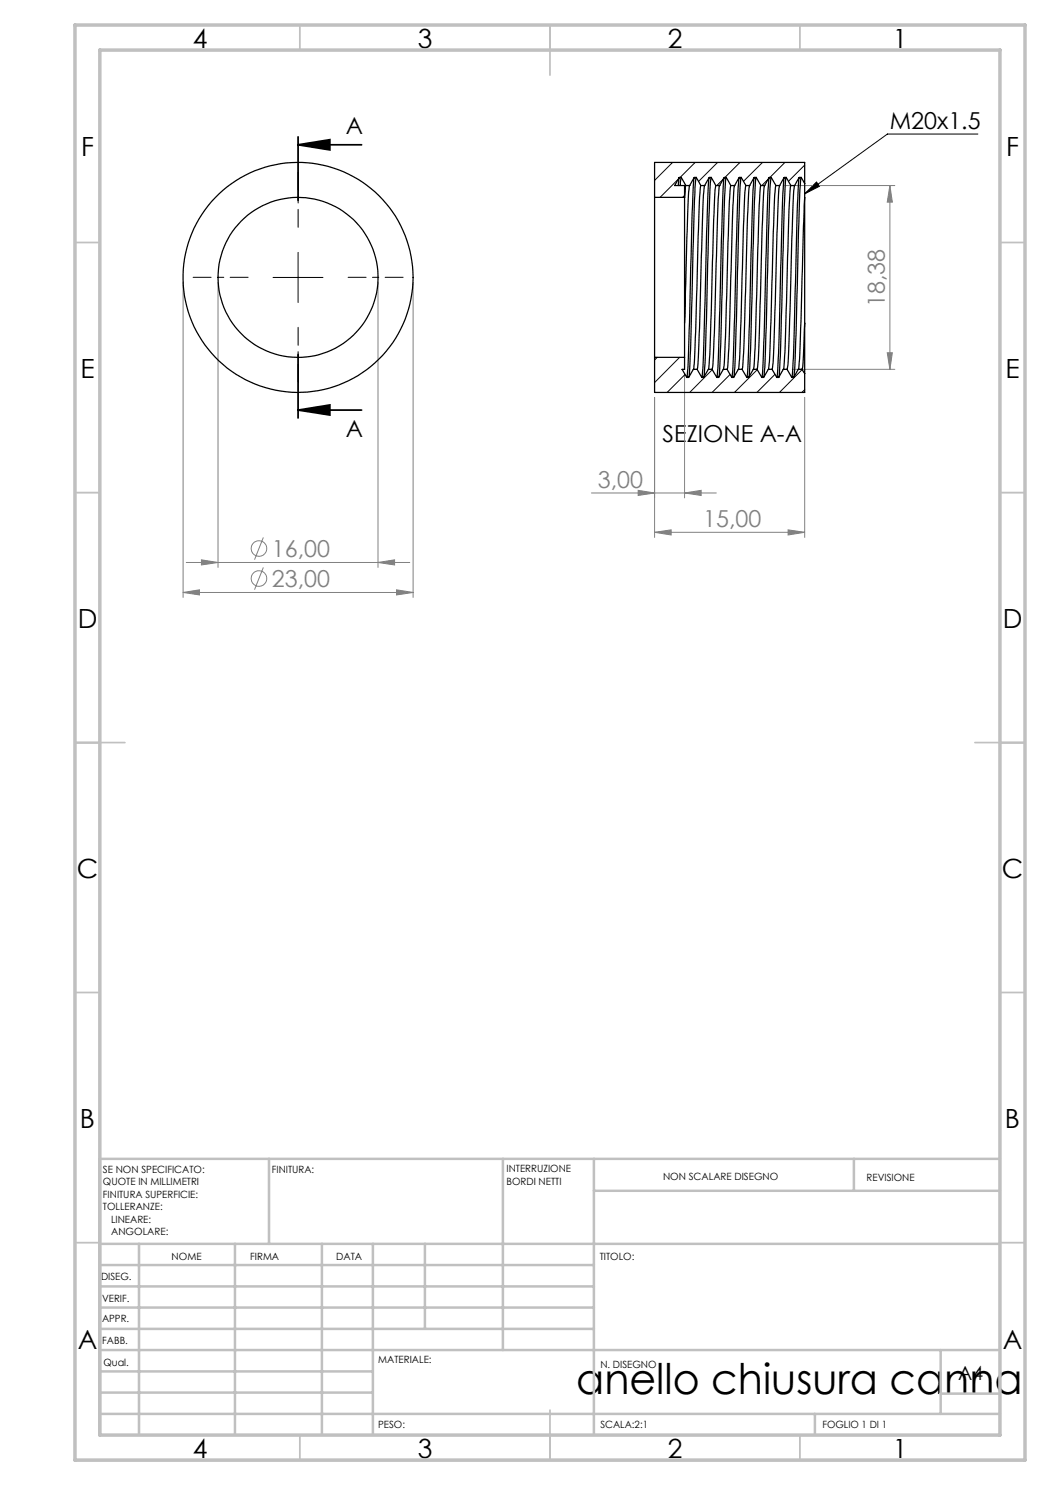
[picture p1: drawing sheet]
<svg xmlns="http://www.w3.org/2000/svg" width="210mm" height="297mm" viewBox="0 0 210 297" stroke-linecap="round" stroke-linejoin="round" font-family="sans-serif">
<g fill="none" stroke="#808080" stroke-width=".2">
<path d="M156.9 37.1h22.1M178 37.1l.5 3.3h-1.1zM178 37.1v36.8M36.6 56.5v63M43.6 56.5v57M75.6 56.5v57M82.6 56.5v63M130.9 79.5v28M136.9 74.9v24.7M158.4 73.9h20.6M160.9 79.5v28M177.4 70.6h1.1l-.5 3.3z"/>
<path d="M118.3 98.6h25M127.6 98.1l3.3 .5-3.3 .5zM136.9 98.6l3.3-.5v1zM36.6 118.5l3.3-.5v1zM36.6 118.5h46M37.3 112.5h44.7M40.3 112l3.3 .5-3.3 .5zM52.7 107.5l-1.8 4.4M52.7 113.5l-1.8 4.4M75.6 112.5l3.3-.5v1zM79.3 118l3.3 .5-3.3 .5zM130.9 106.5l3.3-.5v1z"/>
<path d="M130.9 106.5h30M157.6 106l3.3 .5-3.3 .5z"/>
<circle cx="51.8" cy="109.7" r="1.55"/>
<circle cx="51.8" cy="115.7" r="1.55"/>
</g>
<path d="M160.9 38.8l2.4-2.4 .6 .8zM195.6 26.8h-18.1l-16.6 12M54.6 55.5h10M59.6 50.5v10" fill="none" stroke="#000" stroke-width=".2"/>
<path d="M59.6 29l6.4-1.1v2.1zM59.6 29h12.7M59.6 27.4v12.7M59.6 70.9v12.7M59.6 82l6.4-1v2zM59.6 82h12.7" fill="none" stroke="#000" stroke-width=".35"/>
<path d="M49.6 55.5h-11M59.6 45.5v-11M69.6 55.5h11M59.6 65.5v11" fill="none" stroke="#000" stroke-width=".2" stroke-dasharray="15.2 1.3 1.3 1.3" stroke-dashoffset="11.6"/>
<g fill="none" stroke="#c0c0c0" stroke-width=".35">
<path d="M60 5v5M110 5v10M160 5v5M15 48.5h5M200 48.5h5M15 98.5h5M200 98.5h5M15 148.5h10M195 148.5h10M15 198.5h5M200 198.5h5M15 248.5h5"/>
<path d="M200 248.5h5M60 287v5M110 282v10M160 287v5"/>
</g>
<g fill="none" stroke="#c0c0c0" stroke-width=".5">
<path d="M53.8 231.8v17M100.6 231.8v38.2M118.8 231.8v55.2M118.8 238.2h81.2M170.8 231.8v6.4M200 231.8h-180v55.2M20 248.8h180M20 257.3h98.8M20 253h98.8M27.8 248.8v38.2M47 248.8v38.2M64.4 248.8v38.2"/>
<path d="M74.6 248.8v38.2M85 248.8v17M20 265.8h98.8M20 261.5h98.8M20 278.5h54.6M20 274.3h54.6M20 270h180M188.1 270v12.8M188.1 278.7h11.9M20 282.8h180M163 282.8v4.2"/>
</g>
<path d="M15 5h190v287h-190zM20 10h180v277h-180z" fill="none" stroke="#c0c0c0" stroke-width=".7"/>
<g fill="#000">
<path d="M160.9 38.8l2.4-2.4 .6 .8z"/>
<path d="M59.6 29l6.4-1.1v2.1zM59.6 82l6.4-1v2z"/>
</g>
<g fill="#808080">
<path d="M136.9 98.6l3.3-.5v1zM127.6 98.1l3.3 .5-3.3 .5z"/>
<path d="M40.3 112l3.3 .5-3.3 .5zM75.6 112.5l3.3-.5v1zM36.6 118.5l3.3-.5v1zM79.3 118l3.3 .5-3.3 .5zM130.9 106.5l3.3-.5v1zM157.6 106l3.3 .5-3.3 .5z"/>
<path d="M177.4 70.6h1.1l-.5 3.3zM178 37.1l.5 3.3h-1.1z"/>
</g>
<g fill="none" stroke="#000" stroke-width=".25">
<path d="M130.9 39.5v32M130.9 39.5h6M135.9 35.5h.3M135.9 35.5l-1 1.6h2v2.4M135.9 35.5l-.2 1.6M136.2 35.5l1 1.6M136.2 35.5l-.2 1.6M136.9 39.5v32M137.2 37.1l-.3 2.4M137.2 37.1h.7M137.9 37.1a459.5 459.5 0 0 0-.9 26l-.1 1.5M138.8 35.6l-.4 6.9-.4 17.3a187.9 187.9 0 0 1-.6 15.7"/>
<path d="M139.2 35.5l1 1.6M139.2 35.5a170.4 170.4 0 0 0-.6 16l-.5 18.5-.3 5.3M139.2 35.5h-.3l-1 1.6M140.2 37.1a435.3 435.3 0 0 0-1 25.1l-.3 9.2-.2 2.5M140.2 37.1h.7M140.9 37.1a100.9 100.9 0 0 0-.6 12.8l-.2 10.2a149.2 149.2 0 0 1-.7 13.8M141.8 35.6l-.5 10.8-.3 14.1a176.3 176.3 0 0 1-.6 15M142.2 35.5l1 1.6M142.2 35.5a279.1 279.1 0 0 0-.7 20.6l-.5 15.7-.2 3.5M142.2 35.5h-.3l-1 1.6M143.2 37.1l-.5 6.8-.7 27.1-.3 2.9M143.2 37.1h.7"/>
<path d="M143.9 37.1a189.8 189.8 0 0 0-.7 17l-.1 5.9a154.4 154.4 0 0 1-.7 13.9M144.8 35.6l-.3 5.5-.5 19.3a182.1 182.1 0 0 1-.6 15.1M145.2 35.5l1 1.6M145.2 35.5a587 587 0 0 0-.9 27.9l-.5 11.9M145.2 35.5h-.3l-1 1.6M146.2 37.1a421.7 421.7 0 0 0-1 25l-.3 10-.2 1.8M146.2 37.1h.7M146.9 37.1a173.4 173.4 0 0 0-.7 16.9l-.1 4.4a161.9 161.9 0 0 1-.7 15.5M147.8 35.6l-.3 5.4-.5 19.2a190.9 190.9 0 0 1-.6 15.3M148.2 35.5l1 1.6M148.2 35.5l-.3 4.3-.6 24.3-.5 11.2M148.2 35.5h-.4l-.9 1.6"/>
<path d="M149.2 37.1a170.4 170.4 0 0 0-.7 16.6l-.2 6.2a134.8 134.8 0 0 1-.6 14M149.2 37.1h.7M149.9 37.1a225.2 225.2 0 0 0-.7 19.7l-.2 2.9a131.4 131.4 0 0 1-.6 14.2M150.8 35.6l-.3 5.4-.5 20.7a152.1 152.1 0 0 1-.6 13.8M151.2 35.5l1 1.6M151.2 35.5a491.5 491.5 0 0 0-.9 27.8l-.2 6.9-.3 5.1M151.2 35.5h-.4l-.9 1.6M152.2 37.1l-.4 4-.4 16.4a219.3 219.3 0 0 1-.7 16.3v.1M152.2 37.1h.7M152.9 37.1a285.2 285.2 0 0 0-.8 21v1.5a145.4 145.4 0 0 1-.7 14.3M153.8 35.6l-.3 5.2-.5 20.7a157.9 157.9 0 0 1-.6 14M154.2 35.5l1 1.6"/>
<path d="M154.2 35.5a268.3 268.3 0 0 0-.7 20.4l-.4 14.8-.3 4.6M154.2 35.5h-.4l-.9 1.6M155.2 37.1a517.2 517.2 0 0 0-1 27.1l-.3 8.2-.2 1.5M155.2 37.1h.7M155.9 37.1l-.2 1.6-.3 7.9-.7 23.8-.3 3.5M156.8 35.6l-.3 5.1-.5 19.1a165.3 165.3 0 0 1-.6 15.7M157.2 35.5l1 1.6M157.2 35.5a254.1 254.1 0 0 0-.7 19.5l-.1 5a195.4 195.4 0 0 1-.6 15.3M157.2 35.5h-.4l-.9 1.6M158.2 37.1a109.8 109.8 0 0 0-.6 12.7l-.3 9.2a148.3 148.3 0 0 1-.6 14.9M158.2 37.1h.7M158.9 37.1a201.7 201.7 0 0 0-.7 17.9l-.2 5.8a118 118 0 0 1-.6 13.1"/>
<path d="M159.8 35.6a712 712 0 0 0-.9 30.1l-.2 5.9-.3 3.9M160.2 35.5l.7 1.2M160.2 35.5a354.6 354.6 0 0 0-.8 23.7l-.4 12.5-.2 3.6M160.2 35.5h-.4l-.9 1.6M160.9 36.7v2.8M160.9 39.5l-.6 20.6a127.8 127.8 0 0 1-.6 13.8M160.9 39.5v25.1M160.9 36.7v-4.2h-30v7M130.9 71.5v7h30v-3.8M130.9 71.5h6M136.9 71.5v2.4h-.5l1 1.6M138.7 73.9l-1 1.6h-.3"/>
<path d="M138.7 73.9h.7M139.4 73.9l1 1.6M141.7 73.9l-1 1.6h-.3M141.7 73.9h.7M142.4 73.9l1 1.6M144.7 73.9l-1 1.6h-.3M144.7 73.9h.7M145.4 73.9l1 1.6M147.7 73.9l-1 1.6h-.3M147.7 73.9h.7M148.4 73.9l1 1.6M150.7 73.9l-1 1.6h-.3"/>
<path d="M150.7 73.9h.7M151.4 73.9l1 1.6M153.7 73.9l-1 1.6h-.3M153.7 73.9h.7M154.4 73.9l1 1.6M156.7 73.9l-.9 1.6h-.4M156.7 73.9h.7M157.4 73.9l1 1.6M159.7 73.9l-1 1.6h-.3M159.7 73.9h.7M160.4 73.9l.5 .8M160.9 64.6l-.3 7.8-.2 1.5"/>
<path d="M160.9 64.6v10.1"/>
<circle cx="59.6" cy="55.5" r="16"/>
<circle cx="59.6" cy="55.5" r="23"/>
</g>
<g fill="none" stroke="#000" stroke-width=".2">
<path d="M134.5 32.5l-3.6 3.6M135.6 35.9l-3.6 3.6M136.9 39.1l-.4 .4M139 32.5l-3 3M143.5 32.5l-3.8 3.8M144.7 35.8l-1.3 1.3M148 32.5l-3 3M152.5 32.5l-3.8 3.8M153.7 35.8l-1.3 1.3M157 32.5l-3 3M160.9 33l-3.2 3.3M131.4 71.5l-.5 .5"/>
<path d="M135.9 71.5l-5 5M137 74.9l-3.6 3.6M142.5 73.9l-4.6 4.6M146 74.9l-3.6 3.6M151.4 73.9l-4.5 4.6M155 74.9l-3.6 3.6M160.4 73.9l-4.5 4.6M160.9 77.9l-.5 .6"/>
</g>
<text font-size="8.5" x="115.2" y="278.7">anello chiusura canna</text>
<g font-size="5.3">
<text x="38.5" y="9.5">4</text>
<text x="83.5" y="9.5">3</text>
<text x="133.6" y="9.5">2</text>
<text x="178.6" y="9.5">1</text>
<text x="16.2" y="31.2">F</text>
<text x="201.2" y="31.2">F</text>
<text x="16.1" y="75.5">E</text>
<text x="201.1" y="75.5">E</text>
<text x="15.5" y="125.5">D</text>
<text x="200.5" y="125.5">D</text>
<text x="15.4" y="175.5">C</text>
<text x="200.4" y="175.5">C</text>
<text x="16" y="225.5">B</text>
<text x="201" y="225.5">B</text>
<text x="15.5" y="269.7">A</text>
<text x="200.5" y="269.7">A</text>
<text x="38.5" y="291.5">4</text>
<text x="83.5" y="291.5">3</text>
<text x="133.6" y="291.5">2</text>
<text x="178.6" y="291.5">1</text>
</g>
<g font-size="4.7">
<text x="69.2" y="26.9">A</text>
<text x="178" y="25.8">M20x1.5</text>
<text x="69.2" y="87.3">A</text>
<text x="132.5" y="88.3">SEZIONE A-A</text>
</g>
<g font-size="4.7" fill="#808080">
<text x="177" y="61.5" transform="rotate(-90 177 61.5)">18,38</text>
<text x="119.6" y="97.6">3,00</text>
<text x="140.6" y="105.5">15,00</text>
<text x="54.4" y="111.4">16,00</text>
<text x="54.4" y="117.4">23,00</text>
</g>
<text font-size="3.9" x="191.6" y="276">A4</text>
<g font-size="2">
<text x="20.6" y="234.6">SE NON SPECIFICATO:</text>
<text x="20.6" y="237.1">QUOTE IN MILLIMETRI</text>
<text x="20.6" y="239.6">FINITURA SUPERFICIE:</text>
<text x="54.4" y="234.6">FINITURA:</text>
<text x="101.3" y="234.5">INTERRUZIONE</text>
<text x="101.3" y="237">BORDI NETTI</text>
<text x="132.6" y="236">NON SCALARE DISEGNO</text>
<text x="173.3" y="236.2">REVISIONE</text>
<text x="20.6" y="242.1">TOLLERANZE:</text>
<text x="22.2" y="244.6">LINEARE:</text>
<text x="22.2" y="247.1">ANGOLARE:</text>
<text x="34.3" y="252">NOME</text>
<text x="50" y="251.9">FIRMA</text>
<text x="67.2" y="251.9">DATA</text>
<text x="120" y="251.9">TITOLO:</text>
<text x="20.2" y="256.1">DISEG.</text>
<text x="20.4" y="260.3">VERIF.</text>
<text x="20.4" y="264.4">APPR.</text>
<text x="20.5" y="268.8">FABB.</text>
<text x="20.7" y="273.1">Qual.</text>
<text x="75.7" y="272.5">MATERIALE:</text>
<text x="120.1" y="273.6">N. DISEGNO</text>
<text x="75.6" y="285.5">PESO:</text>
<text x="120.1" y="285.6">SCALA:2:1</text>
<text x="164.5" y="285.6">FOGLIO 1 DI 1</text>
</g>
</svg>
